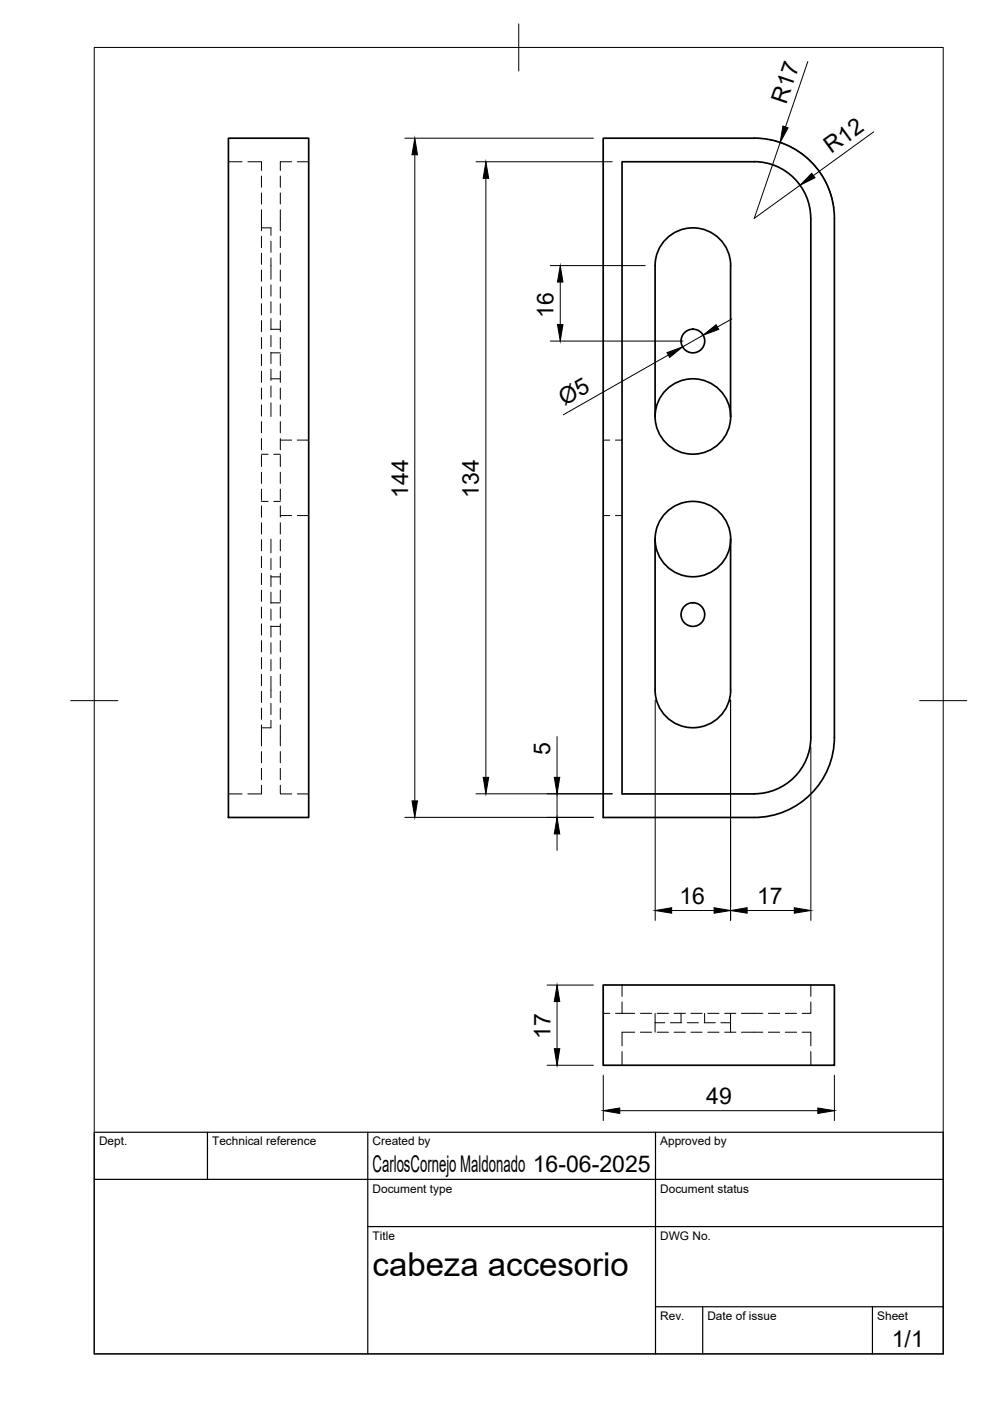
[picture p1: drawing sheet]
<svg xmlns="http://www.w3.org/2000/svg" width="210mm" height="297mm" viewBox="0 0 210 297" stroke-linecap="round" stroke-linejoin="round" font-family="sans-serif">
<!-- layer: Hidden -->
<g fill="none" stroke="#000" stroke-width=".21">
<path d="M48.4 34.3h2.9M52.5 34.3h2.9v1.8M55.4 37.3v2.4M59.4 37.3v2.4M61.8 34.3h-2.4v1.8M63 34.3h2.4M55.4 40.9v2.4M55.4 44.5v4.4M55.4 48.3h2v1.6M55.4 50.1v2.4M55.4 53.7v2.4M55.4 57.3v2.3"/>
<path d="M57.4 51.1v2.4M57.4 54.7v4.5M59.4 44.5v4.4M59.4 40.9v2.4M59.4 50.1v2.4M59.4 53.7v2.4M59.4 57.3v2.3M55.4 60.8v2.4M55.4 64.4v2.4M55.4 68v2.3M55.4 71.6v2.3M55.4 75.1v2.4"/>
<path d="M55.4 78.7v2.4M57.4 60.4v2.4M57.4 64v2.3M57.4 67.5v2.4M57.4 71.1v2.4M57.4 74.7v2.4M57.4 78.3v2.4M57.4 74.8h2M57.4 69.8h2M59.4 60.8v2.4M59.4 64.4v2.4M59.4 68v2.3"/>
<path d="M59.4 71.6v2.3M59.4 75.1v2.4M59.4 78.7v2.4M55.4 82.3v2.3M55.4 85.8v2.4M55.4 89.4v2.4M55.4 93v2.4M55.4 96.5v2.4M55.4 96.3h1.4M57.4 81.8v2.4M57.4 85.4v2.9M57.4 80.3h2"/>
<path d="M58 96.3h1.4M59.4 93.3h2.4M59.4 82.3v2.3M59.4 85.8v2.4M59.4 89.4v2.4M59.4 93v2.4M59.4 96.5v2.4M63 93.3h2.4M127.9 93.3h1.4M130.5 93.3h1.4M55.4 100.1v2.4M55.4 103.7v2.4"/>
<path d="M55.4 107.3v2.4M55.4 110.8v2.4M55.4 114.4v2.4M55.4 118v2.4M55.4 106.3h1.4M57.4 114.3v2.9M57.4 118.4v2.4M58 106.3h1.4M59.4 109.3h2.4M59.4 100.1v2.4M59.4 103.7v2.4M59.4 107.3v2.4"/>
<path d="M59.4 110.8v2.4M59.4 114.4v2.4M59.4 118v2.4M63 109.3h2.4M127.9 109.3h1.4M130.5 109.3h1.4M55.4 121.5v2.4M55.4 125.1v2.4M55.4 128.7v2.4M55.4 132.3v2.3M55.4 135.8v2.4M55.4 139.4v2.4"/>
<path d="M57.4 122v2.4M57.4 125.5v2.4M57.4 129.1v2.4M57.4 132.7v2.4M57.4 136.3v2.3M57.4 139.8v2.4M57.4 132.8h2M57.4 127.8h2M57.4 122.3h2M59.4 121.5v2.4M59.4 125.1v2.4M59.4 128.7v2.4"/>
<path d="M59.4 132.3v2.3M59.4 135.8v2.4M59.4 139.4v2.4M55.4 153.7v4.4M55.4 159.3v2.4M55.4 143v2.4M55.4 146.6v2.3M55.4 150.1v2.4M57.4 143.4v4.5M57.4 149.1v2.4M57.4 152.7v1.6h-2M59.4 159.3v2.4"/>
<path d="M59.4 153.7v4.4M59.4 143v2.4M59.4 146.6v2.3M59.4 150.1v2.4M48.4 168.3h2.9M55.4 162.9v2.4M55.4 166.5v1.8h-2.9M59.4 166.5v1.8h2.4M59.4 162.9v2.4M63 168.3h2.4M127.9 214.8h1.4M130.5 214.8h4.1"/>
<path d="M131.9 208.8v2.5M131.9 212.4v2.4M134.6 218.8h-2.7v2.9M135.8 214.8h2.4M135.8 218.8h2.4M138.9 216.8h2M138.9 214.8v4M139.3 214.8h2.4M139.3 218.8h2.4M142.1 216.8h2.4M142.9 214.8h2.4M142.9 218.8h2.4"/>
<path d="M144.4 214.8v2M145.7 216.8h2.4M146.5 214.8h2.4M146.5 218.8h2.4M149.3 216.8h2.4M149.4 214.8v2M150.1 214.8h2.3M150.1 218.8h2.3M152.8 216.8h2.1M153.6 214.8h2.4M153.6 218.8h2.4M154.9 214.8v4"/>
<path d="M157.2 218.8h4.5M157.2 214.8h4.5M162.9 218.8h2.4M162.9 214.8h2.4M166.5 218.8h2.4M166.5 214.8h2.4M170.1 218.8h1.8v2.9M171.9 212.4v2.4h-1.8M171.9 208.8v2.5M131.9 223v2.9M171.9 223v2.9"/>
</g>
<!-- layer: Visible -->
<g fill="none" stroke="#000" stroke-width=".36">
<path d="M48.4 29.3h17v144h-17zM159.9 29.3a17 17 0 0 1 17 17v110a17 17 0 0 1-17 17h-32v-144h32M154.9 56.3v32M154.9 56.3a8 8 0 0 0-8-8 8 8 0 0 0-8 8v32M138.9 114.3v32a8 8 0 0 0 8 8 8 8 0 0 0 8-8M154.9 114.3v32M159.9 168.3a12 12 0 0 0 12-12v-110a12 12 0 0 0-12-12h-28v134h28M127.9 208.8h49v17.1h-49z"/>
<circle cx="146.9" cy="72.3" r="2.51"/>
<circle cx="146.9" cy="88.3" r="8"/>
<circle cx="146.9" cy="114.3" r="8"/>
<circle cx="146.9" cy="130.3" r="2.51"/>
</g>
<!-- layer: BORDER -->
<path d="M20 10.1h180v276.9h-180zM110 5.1v10M15 148.6h10M195 148.6h10" fill="none" stroke="#000" stroke-width=".21"/>
<!-- layer: TITLEBLOCK -->
<path d="M20 240.1h180v46.9h-180zM20 250h180M44 240.1v9.9M78 240.1v46.9M139 240.1v46.9M78 260.1h122M139 277.1h61M149 277.1v9.9M185 277.1v9.9" fill="none" stroke="#000" stroke-width=".25"/>
<!-- layer: FD_Dimensions -->
<g fill="none" stroke="#000" stroke-width=".21">
<path d="M171.3 13l-4.8 13.9M85.8 29.3h40M87.9 32.8v137M100.9 34.3h28.9M103 37.8v127M163.4 29.6a17 17 0 0 1 13.4 14.6M165.4 30.2l-5.5 16.1 9.7-7M185.3 27.9l-12.8 9.3M116.7 56.3h20.1M118.8 59.8v9M116.7 72.3h28.1M141.7 75.3l-22.3 12.6"/>
<path d="M149.1 71.1l-4.4 2.4M155.2 67.6l-3.1 1.7M118.1 156.2v8.6M138.9 148.4v46.7M154.9 148.4v46.7M171.9 158.4v36.7M85.8 173.3h40M100.9 168.3h28.9M118.1 168.3v5M118.1 176.8v3.5M142.4 193h9M158.4 193h10"/>
<path d="M116 208.9h9.8M118.1 212.4v9.9M116 225.9h9.8M127.9 228v9.6M131.4 235.5h42M176.9 228v9.6"/>
</g>
<g fill="#000" stroke="#000" stroke-width=".21">
<path d="M87.9 29.3l.6 3.5h-1.1zM103 34.3l.6 3.5h-1.2zM166 26.7l1.1 .4-1.7 3.1zM172.1 36.7l.7 1-3.2 1.6zM118.8 56.3l.6 3.5h-1.2zM118.2 68.8h1.2l-.6 3.5zM141.4 74.8l3.3-1.3-2.7 2.3zM149.1 71.1l2.7-2.3 .6 1zM87.4 169.8h1.1l-.6 3.5zM102.4 164.8h1.2l-.6 3.5zM118.1 173.3l.6 3.5h-1.2zM117.5 164.8h1.2l-.6 3.5z"/>
<path d="M138.9 193l3.5-.5v1.1zM151.4 192.5l3.5 .5-3.5 .6zM154.9 193l3.5-.5v1.1zM168.4 192.5l3.5 .5-3.5 .6zM118.1 208.9l.6 3.5h-1.2zM117.5 222.3h1.2l-.6 3.6zM127.9 235.5l3.5-.6v1.2zM173.4 234.9l3.5 .6-3.5 .6z"/>
</g>
<text font-size="7" x="79" y="270.6">cabeza accesorio</text>
<g font-size="4.9">
<text x="166.7" y="22.2" transform="rotate(-71 166.7 22.2)">R17</text>
<text x="176.3" y="32.7" transform="rotate(-36 176.3 32.7)">R12</text>
<text x="117.3" y="67.4" transform="rotate(-90 117.3 67.4)">16</text>
<text x="119.7" y="86" transform="rotate(-30 119.7 86)">Ø5</text>
<text x="86.5" y="105.5" transform="rotate(-90 86.5 105.5)">144</text>
<text x="101.6" y="105.5" transform="rotate(-90 101.6 105.5)">134</text>
<text x="116.6" y="160.1" transform="rotate(-90 116.6 160.1)">5</text>
<text x="144" y="191.6">16</text>
<text x="160.5" y="191.7">17</text>
<text x="116.7" y="220.2" transform="rotate(-90 116.7 220.2)">17</text>
<text x="149.8" y="234">49</text>
<text x="79" y="248.5">CarlosCornejo Maldonado 16-06-2025</text>
<text x="189.1" y="285.7">1/1</text>
</g>
<g font-size="2.5">
<text x="21" y="242.9">Dept.</text>
<text x="45" y="242.9">Technical reference</text>
<text x="79" y="242.9">Created by</text>
<text x="140" y="242.9">Approved by</text>
<text x="79" y="252.8">Document type</text>
<text x="140" y="252.8">Document status</text>
<text x="79" y="262.9">Title</text>
<text x="140" y="262.9">DWG No.</text>
<text x="140" y="279.9">Rev.</text>
<text x="150" y="279.9">Date of issue</text>
<text x="186" y="279.9">Sheet</text>
</g>
</svg>
